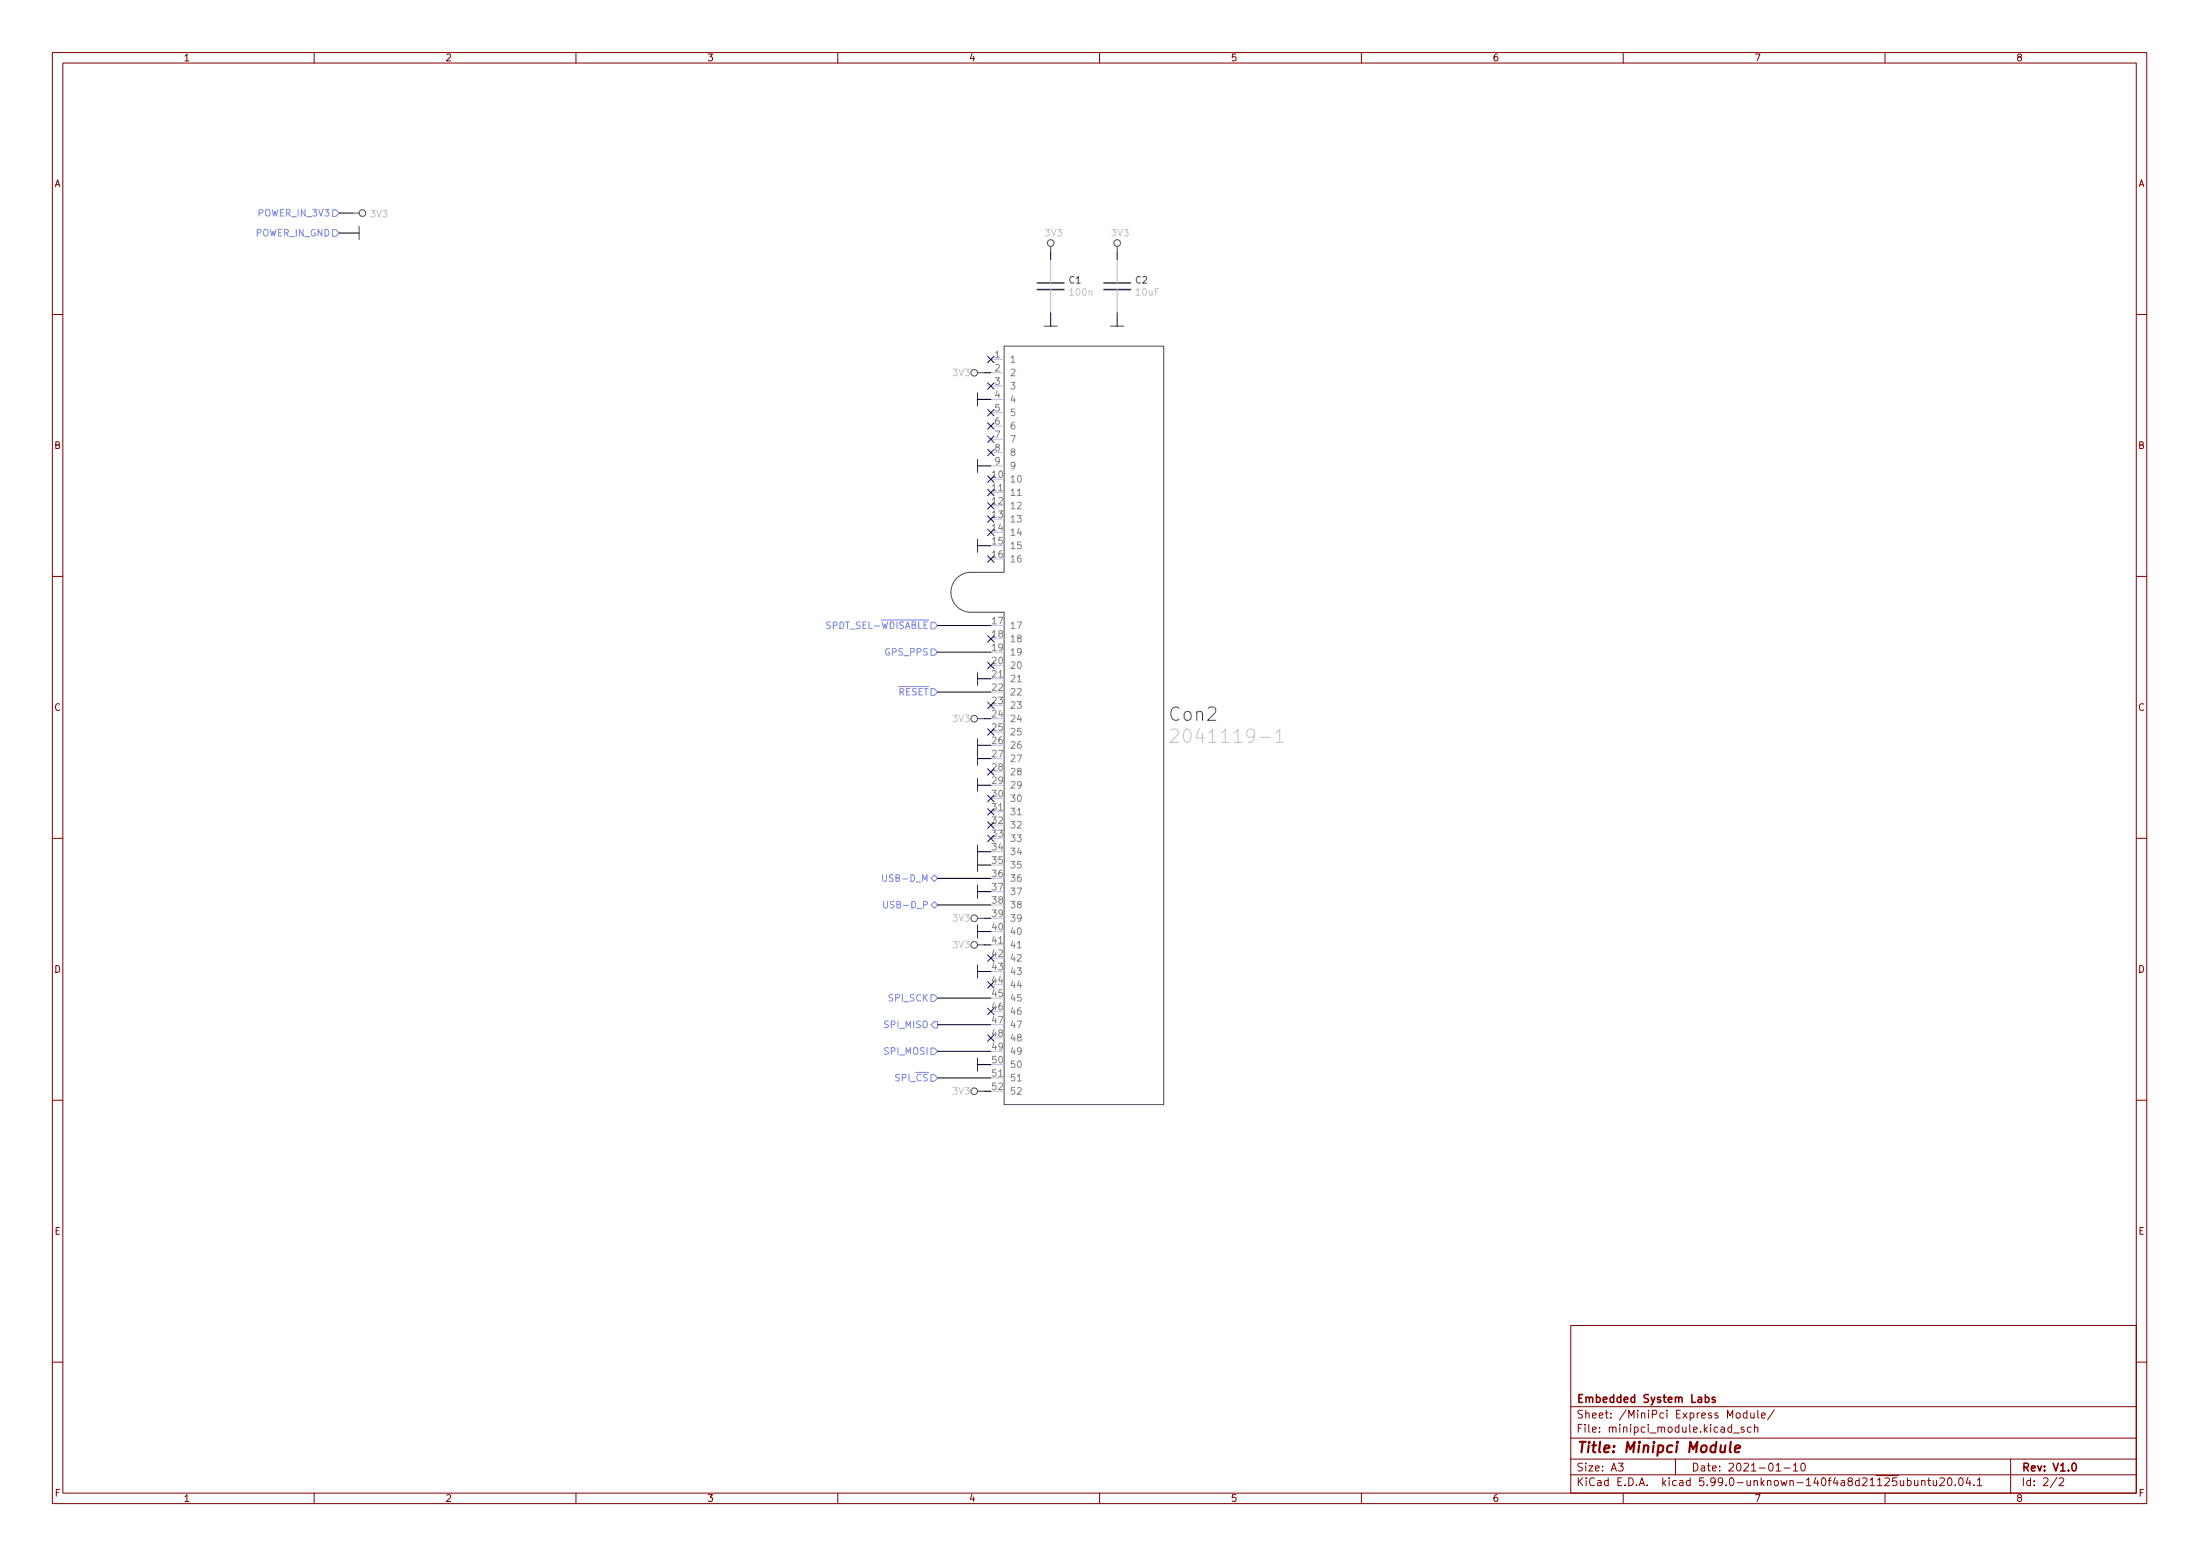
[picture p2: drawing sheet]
<svg xmlns="http://www.w3.org/2000/svg" width="420mm" height="297mm" viewBox="0 0 420 297" stroke-linecap="round" stroke-linejoin="round" font-family="sans-serif">
<g fill="none" stroke="#840000" stroke-width=".19">
<path d="M10 10h400v277h-400zM12 12h396v273h-396zM60 10v2M110 10v2M160 10v2M210 10v2M260 10v2M310 10v2M360 10v2M10 60h2M408 60h2M10 110h2"/>
<path d="M408 110h2M10 160h2M408 160h2M10 210h2M408 210h2M300 253h108v32h-108zM10 260h2M300 278.5h108M300 274.5h108M300 268.5h108M309.1 279.3h.9l-.5 .6 .4 .1v.7l-.2 .1-.6-.1M320 278.5v3"/>
<path d="M330.7 272.5l-.4-.1-.3 .3 .1 .6h.6M330.7 271.9v1.5M331.1 273.6h1.1M331.7 269.8l.4-.1 .3 .3v.4l-.3 .3-.4-.1-.1-.2zM333.1 272.5l-.4-.1-.2 .2 .1 .2 .5 .2v.3h-.6M333.6 269.8l-.4-.1-.3 .3 .2 .6h.5M333.6 269.2v1.5M334.4 269.7v.9l.4 .1 .2-.1M334.4 272.5l-.4-.1-.3 .3 .1 .6h.6M335 269.7v1M335.1 272.6l.2-.2 .3 .1 .1 .9M335.1 271.9v1.5"/>
<path d="M335.7 269.2v1.3l.2 .2M336.4 270.2l.7-.1v-.3l-.5-.1-.2 .2 .1 .7h.6M338.9 269.1l-1.3 2M342.5 279.7l.4-.4v1.5M344.1 279.4l.2-.1a.8 .8 0 0 1 .5 .8 .8 .8 0 0 1-.5 .7 .99 .99 0 0 1-.2-1.4zM384 278.5v6.5M408 260h2M60 285v2M110 285v2M160 285v2M210 285v2M260 285v2"/>
<path d="M300 281.5h108M310 285v2M339.2 280.8h.9M340.7 280.2h1.2M342.5 280.8h.9M360 285v2M365.6 282.6l.1 .9 .4 .1 .2-.1M366.3 282.6v1M367 282.8l.2-.2 .4 .1v.9M367 282.6v1M368.1 282.6h.6M368.4 282.1v1.3l.3 .2"/>
<path d="M369.2 282.6l.1 .9 .3 .1 .3-.1M369.9 282.6v1M370.5 282.3l.6-.2 .2 .2 .1 .2-1 1.1h1M372.1 282.2l.2-.1a.8 .8 0 0 1 .5 .8 .8 .8 0 0 1-.5 .7 1 1 0 0 1-.2-1.4zM373.4 283.5v.1M374.3 282.2l.1-.1a.8 .8 0 0 1 .5 .8 .8 .8 0 0 1-.5 .7 1 1 0 0 1-.1-1.4zM375.9 282l-.4 1.1h.9M376.2 282.6v1M377 283.5v.1M377.6 282.5l.5-.4v1.5M377.6 283.6h.9M392.9 282l-1.3 2"/>
<path d="M393.3 282.3l.5-.2 .3 .2v.2l-.9 1.1h.9"/>
</g>
<path d="M325.7 266.8l.4-.1 .3 .3-.1 .6h-.6M327.5 266.8l-.3-.1-.2 .2v.2l.5 .2v.3h-.5M395.9 279.4l.1-.1a.8 .8 0 0 1 .6 .8 .8 .8 0 0 1-.6 .7 1 1 0 0 1-.1-1.4z" fill="none" stroke="#840000" stroke-width=".3"/>
<path d="M330.6 275.2l-.3 1.8 .3 .2M331.3 276.6l1-.2v-.4l-.6-.1-.3 .3v.9h.7" fill="none" stroke="#840000" stroke-width=".4"/>
<g fill="none" stroke="#484848" stroke-width=".19">
<path d="M67.3 40.7h1.3M68.6 43.2v2.6M200.7 47v1.3M213.4 47v1.3M186.7 75v2.5M186.7 71.2h1.3M199.4 62.3h2.5M212.1 62.3h2.5M186.7 87.7v2.5M185.4 109.3a3.8 3.8 0 0 0-3.8 3.8 3.8 3.8 0 0 0 3.8 3.8M185.4 109.3h6.4v-43.2h30.4v144.8h-30.4v-94h-6.4M186.7 102.9v2.5"/>
<path d="M186.7 128.3v2.5M186.7 137.2h1.3M186.7 141v5.1M186.7 148.6v2.6M186.7 161.3v5.1M186.7 168.9v2.6M186.7 176.6v2.5M186.7 175.3h1.3M186.7 184.2v2.5M186.7 180.4h1.3M186.7 202v2.5M186.7 208.3h1.3"/>
<circle cx="69.2" cy="40.7" r=".63"/>
<circle cx="200.7" cy="46.4" r=".63"/>
<circle cx="213.4" cy="46.4" r=".63"/>
<circle cx="186.1" cy="71.2" r=".63"/>
<circle cx="186.1" cy="137.2" r=".63"/>
<circle cx="186.1" cy="175.3" r=".63"/>
<circle cx="186.1" cy="180.4" r=".63"/>
<circle cx="186.1" cy="208.3" r=".63"/>
</g>
<g fill="none" stroke="#babcdd" stroke-width=".19">
<path d="M200.7 49.6v4.4M200.7 55.3v4.4M213.4 49.6v4.4M213.4 55.3v4.4M189.2 68.6h2.6M189.2 71.2h2.6M189.2 73.7h2.6M189.2 76.2h2.6M189.2 78.8h2.6M189.2 94h2.6M189.2 81.3h2.6M189.2 83.9h2.6"/>
<path d="M189.2 86.4h2.6M189.2 88.9h2.6M189.2 129.6h2.6M189.2 155h2.6M189.2 180.4h2.6M189.2 205.8h2.6"/>
</g>
<path d="M194.3 94.6h.7M194.3 130.2h.7M194.3 155.6h.7M194.3 181h.7M194.3 206.4h.7" fill="none" stroke="#848484" stroke-width=".19"/>
<path d="M223.6 139.4l.4-.2h.6a.69 .69 0 0 1 .3 1.1l-1.4 1.4h1.6M243.7 139.9l.7-.7v2.5M243.7 141.7h1.4" fill="none" stroke="#c2c2c2" stroke-width=".19"/>
<path d="M198.1 55.3h5.1M198.1 54h5.1M210.8 55.3h5.1M210.8 54h5.1" fill="none" stroke="#484848" stroke-width=".3"/>
<path d="M63.5 43.9h.6l.7 .6-.7 .6h-.6zM63.5 40h.6l.7 .7-.7 .6h-.6zM177.8 123.9h.6l.7 .6-.7 .6h-.6zM168.6 167v1l.2 .3 .4-.1 .1-.2v-1M168.8 172.1v1l.2 .2h.4l.1-.2v-1M177.8 172.8l.6-.7 .7 .7-.7 .6zM177.8 167.7l.6-.7 .7 .7-.7 .6zM177.8 195.6l.6-.6h.7v1.3h-.7zM177.8 189.9h.6l.7 .6-.7 .7h-.6zM177.8 200.1h.6l.7 .6-.7 .6h-.6z" fill="none" stroke="#6e82ff" stroke-width=".19"/>
<g fill="none" stroke="#000" stroke-width=".19">
<path d="M64.8 44.5h3.8M64.8 40.7h2.5M200.7 48.3v1.3M200.7 59.7v2.6M213.4 48.3v1.3M213.4 59.7v2.6M186.7 76.2h2.5M188 71.2h1.2M186.7 88.9h2.5M179.1 119.4h10.1M186.7 104.2h2.5M179.1 124.5h10.1"/>
<path d="M179.1 132.1h10.1M186.7 129.6h2.5M188 137.2h1.2M186.7 149.9h2.5M186.7 142.3h2.5M186.7 144.8h2.5M179.1 172.8h10.1M179.1 167.7h10.1M186.7 177.8h2.5M186.7 162.6h2.5M186.7 165.1h2.5M186.7 170.2h2.5"/>
<path d="M188 175.3h1.2M179.1 190.5h10.1M179.1 195.6h10.1M186.7 185.5h2.5M188 180.4h1.2M179.1 205.8h10.1M179.1 200.7h10.1M186.7 203.2h2.5M188 208.3h1.2"/>
</g>
<g fill="none" stroke="#000084" stroke-width=".19">
<path d="M188.6 68l1.2 1.2M188.6 73.1l1.2 1.2M188.6 78.2l1.2 1.2M189.8 68l-1.2 1.2M189.8 73.1l-1.2 1.2M189.8 78.2l-1.2 1.2M188.6 95.9l1.2 1.3M188.6 93.4l1.2 1.2M188.6 90.9l1.2 1.2M188.6 85.8l1.2 1.2M188.6 83.2l1.2 1.3M188.6 98.5l1.2 1.2"/>
<path d="M188.6 80.7l1.2 1.2M189.8 95.9l-1.2 1.3M189.8 93.4l-1.2 1.2M189.8 90.9l-1.2 1.2M189.8 85.8l-1.2 1.2M189.8 83.2l-1.2 1.3M189.8 98.5l-1.2 1.2M189.8 80.7l-1.2 1.2M188.6 101l1.2 1.2M188.6 106.1l1.2 1.2M189.8 101l-1.2 1.2M189.8 106.1l-1.2 1.2"/>
<path d="M188.6 139.1l1.2 1.2M188.6 134l1.2 1.3M188.6 121.3l1.2 1.3M188.6 126.4l1.2 1.2M189.8 139.1l-1.2 1.2M189.8 134l-1.2 1.3M189.8 121.3l-1.2 1.3M189.8 126.4l-1.2 1.2M188.6 146.7l1.2 1.3M188.6 151.8l1.2 1.2M188.6 154.4l1.2 1.2M188.6 156.9l1.2 1.2"/>
<path d="M188.6 159.4l1.2 1.3M189.8 146.7l-1.2 1.3M189.8 151.8l-1.2 1.2M189.8 154.4l-1.2 1.2M189.8 156.9l-1.2 1.2M189.8 159.4l-1.2 1.3M188.6 182.3l1.2 1.2M188.6 197.5l1.2 1.3M188.6 192.5l1.2 1.2M188.6 187.4l1.2 1.2M189.8 182.3l-1.2 1.2M189.8 197.5l-1.2 1.3"/>
<path d="M189.8 192.5l-1.2 1.2M189.8 187.4l-1.2 1.2"/>
</g>
<text font-size="3.5" fill="#454750" x="223.5" y="137.6">Con2</text>
<text font-size="3.5" fill="#c2c2c2" x="225.9" y="141.8">2041119-1</text>
<text font-size="2.8" fill="#840000" x="301" y="277.3">Title: Minipci Module</text>
<g font-size="2.1" fill="#840000">
<text x="301" y="267.8">Embedded System Labs</text>
<text x="301" y="273.5">File: minipci_module.kicad_sch</text>
<text x="301" y="270.8">Sheet: /MiniPci Express Module/</text>
<text x="301" y="280.9">Size: A3</text>
<text x="323" y="280.9">Date: 2021-01-10</text>
<text x="386" y="280.9">Rev: V1.0</text>
<text x="301" y="283.7">KiCad E.D.A. kicad 5.99.0-unknown-140f4a8d21~125~ubuntu20.04.1</text>
<text x="386" y="283.7">Id: 2/2</text>
</g>
<g font-size="1.8" fill="#840000">
<text x="35" y="11.7">1</text>
<text x="85" y="11.7">2</text>
<text x="135" y="11.7">3</text>
<text x="185" y="11.7">4</text>
<text x="235" y="11.7">5</text>
<text x="285" y="11.7">6</text>
<text x="335" y="11.7">7</text>
<text x="385" y="11.7">8</text>
<text x="10.3" y="35.7">A</text>
<text x="408.3" y="35.7">A</text>
<text x="10.3" y="85.7">B</text>
<text x="408.3" y="85.7">B</text>
<text x="10.3" y="135.7">C</text>
<text x="408.3" y="135.7">C</text>
<text x="10.3" y="185.7">D</text>
<text x="408.3" y="185.7">D</text>
<text x="10.4" y="235.7">E</text>
<text x="408.4" y="235.7">E</text>
<text x="10.4" y="285.7">F</text>
<text x="35" y="286.7">1</text>
<text x="85" y="286.7">2</text>
<text x="135" y="286.7">3</text>
<text x="185" y="286.7">4</text>
<text x="235" y="286.7">5</text>
<text x="285" y="286.7">6</text>
<text x="335" y="286.7">7</text>
<text x="385" y="286.7">8</text>
<text x="408.4" y="285.7">F</text>
</g>
<g font-size="1.8" fill="#6e82ff">
<text x="49.6" y="41.3">POWER_IN_3V3</text>
<text x="48.8" y="45.1">POWER_IN_GND</text>
<text x="158.3" y="120.1">SPDT_SEL-~WDISABLE~</text>
<text x="169.2" y="125.1">GPS_PPS</text>
<text x="171.5" y="132.8">~RESET~</text>
<text x="169.4" y="168.3">USB-D_M</text>
<text x="169.7" y="173.4">USB-D_P</text>
<text x="169.9" y="191.2">SPI_SCK</text>
<text x="169.1" y="196.3">SPI_MISO</text>
<text x="169.1" y="201.3">SPI_MOSI</text>
<text x="171.1" y="206.4">SPI_~CS~</text>
</g>
<g font-size="1.8" fill="#c2c2c2">
<text x="70.8" y="41.5">3V3</text>
<text x="199.6" y="45.1">3V3</text>
<text x="212.3" y="45.1">3V3</text>
<text x="204.4" y="56.4">100n</text>
<text x="217" y="56.4">10uF</text>
<text x="182" y="71.8">3V3</text>
<text x="182" y="137.8">3V3</text>
<text x="182" y="175.9">3V3</text>
<text x="182" y="181">3V3</text>
<text x="182" y="209">3V3</text>
</g>
<g font-size="1.8" fill="#454750">
<text x="204.2" y="54.1">C1</text>
<text x="216.9" y="54.1">C2</text>
</g>
<g font-size="1.8" fill="#848484">
<text x="190" y="68.4">1</text>
<text x="190" y="70.9">2</text>
<text x="192.8" y="69.3">1</text>
<text x="192.8" y="71.8">2</text>
<text x="190" y="73.4">3</text>
<text x="190" y="76">4</text>
<text x="192.8" y="74.3">3</text>
<text x="192.8" y="76.9">4</text>
<text x="190" y="78.5">5</text>
<text x="190" y="81.1">6</text>
<text x="190" y="83.6">7</text>
<text x="192.8" y="79.4">5</text>
<text x="192.8" y="82">6</text>
<text x="190" y="86.1">8</text>
<text x="190" y="88.7">9</text>
<text x="192.8" y="84.5">7</text>
<text x="192.8" y="87">8</text>
<text x="192.8" y="89.6">9</text>
<text x="189.5" y="91.2">10</text>
<text x="189.5" y="93.8">11</text>
<text x="192.8" y="92.1">10</text>
<text x="192.8" y="94.7">11</text>
<text x="189.5" y="96.3">12</text>
<text x="189.5" y="98.8">13</text>
<text x="189.5" y="101.4">14</text>
<text x="192.8" y="97.2">12</text>
<text x="192.8" y="99.7">13</text>
<text x="189.5" y="103.9">15</text>
<text x="189.5" y="106.5">16</text>
<text x="192.8" y="102.3">14</text>
<text x="192.8" y="104.8">15</text>
<text x="192.8" y="107.4">16</text>
<text x="189.5" y="119.2">17</text>
<text x="189.5" y="121.7">18</text>
<text x="189.5" y="124.2">19</text>
<text x="192.8" y="120.1">17</text>
<text x="192.8" y="122.6">18</text>
<text x="192.8" y="125.1">19</text>
<text x="189.5" y="126.8">20</text>
<text x="189.5" y="129.3">21</text>
<text x="189.5" y="131.9">22</text>
<text x="192.8" y="127.7">20</text>
<text x="192.8" y="130.2">21</text>
<text x="189.5" y="134.4">23</text>
<text x="189.5" y="136.9">24</text>
<text x="192.8" y="132.8">22</text>
<text x="192.8" y="135.3">23</text>
<text x="192.8" y="137.8">24</text>
<text x="189.5" y="139.5">25</text>
<text x="189.5" y="142">26</text>
<text x="192.8" y="140.4">25</text>
<text x="192.8" y="142.9">26</text>
<text x="189.5" y="144.6">27</text>
<text x="189.5" y="147.1">28</text>
<text x="189.5" y="149.6">29</text>
<text x="192.8" y="145.5">27</text>
<text x="192.8" y="148">28</text>
<text x="189.5" y="152.2">30</text>
<text x="189.5" y="154.7">31</text>
<text x="192.8" y="150.5">29</text>
<text x="192.8" y="153.1">30</text>
<text x="192.8" y="155.6">31</text>
<text x="189.5" y="157.3">32</text>
<text x="189.5" y="159.8">33</text>
<text x="192.8" y="158.2">32</text>
<text x="192.8" y="160.7">33</text>
<text x="189.5" y="162.3">34</text>
<text x="189.5" y="164.9">35</text>
<text x="189.5" y="167.4">36</text>
<text x="192.8" y="163.2">34</text>
<text x="192.8" y="165.8">35</text>
<text x="189.5" y="170">37</text>
<text x="189.5" y="172.5">38</text>
<text x="192.8" y="168.3">36</text>
<text x="192.8" y="170.9">37</text>
<text x="192.8" y="173.4">38</text>
<text x="189.5" y="175">39</text>
<text x="189.5" y="177.6">40</text>
<text x="192.8" y="175.9">39</text>
<text x="192.8" y="178.5">40</text>
<text x="189.5" y="180.1">41</text>
<text x="189.5" y="182.7">42</text>
<text x="189.5" y="185.2">43</text>
<text x="192.8" y="181">41</text>
<text x="192.8" y="183.6">42</text>
<text x="189.5" y="187.7">44</text>
<text x="189.5" y="190.3">45</text>
<text x="192.8" y="186.1">43</text>
<text x="192.8" y="188.6">44</text>
<text x="192.8" y="191.2">45</text>
<text x="189.5" y="192.8">46</text>
<text x="189.5" y="195.4">47</text>
<text x="189.5" y="197.9">48</text>
<text x="192.8" y="193.7">46</text>
<text x="192.8" y="196.3">47</text>
<text x="189.5" y="200.4">49</text>
<text x="189.5" y="203">50</text>
<text x="192.8" y="198.8">48</text>
<text x="192.8" y="201.3">49</text>
<text x="192.8" y="203.9">50</text>
<text x="189.5" y="205.5">51</text>
<text x="189.5" y="208.1">52</text>
<text x="192.8" y="206.4">51</text>
<text x="192.8" y="209">52</text>
</g>
</svg>
